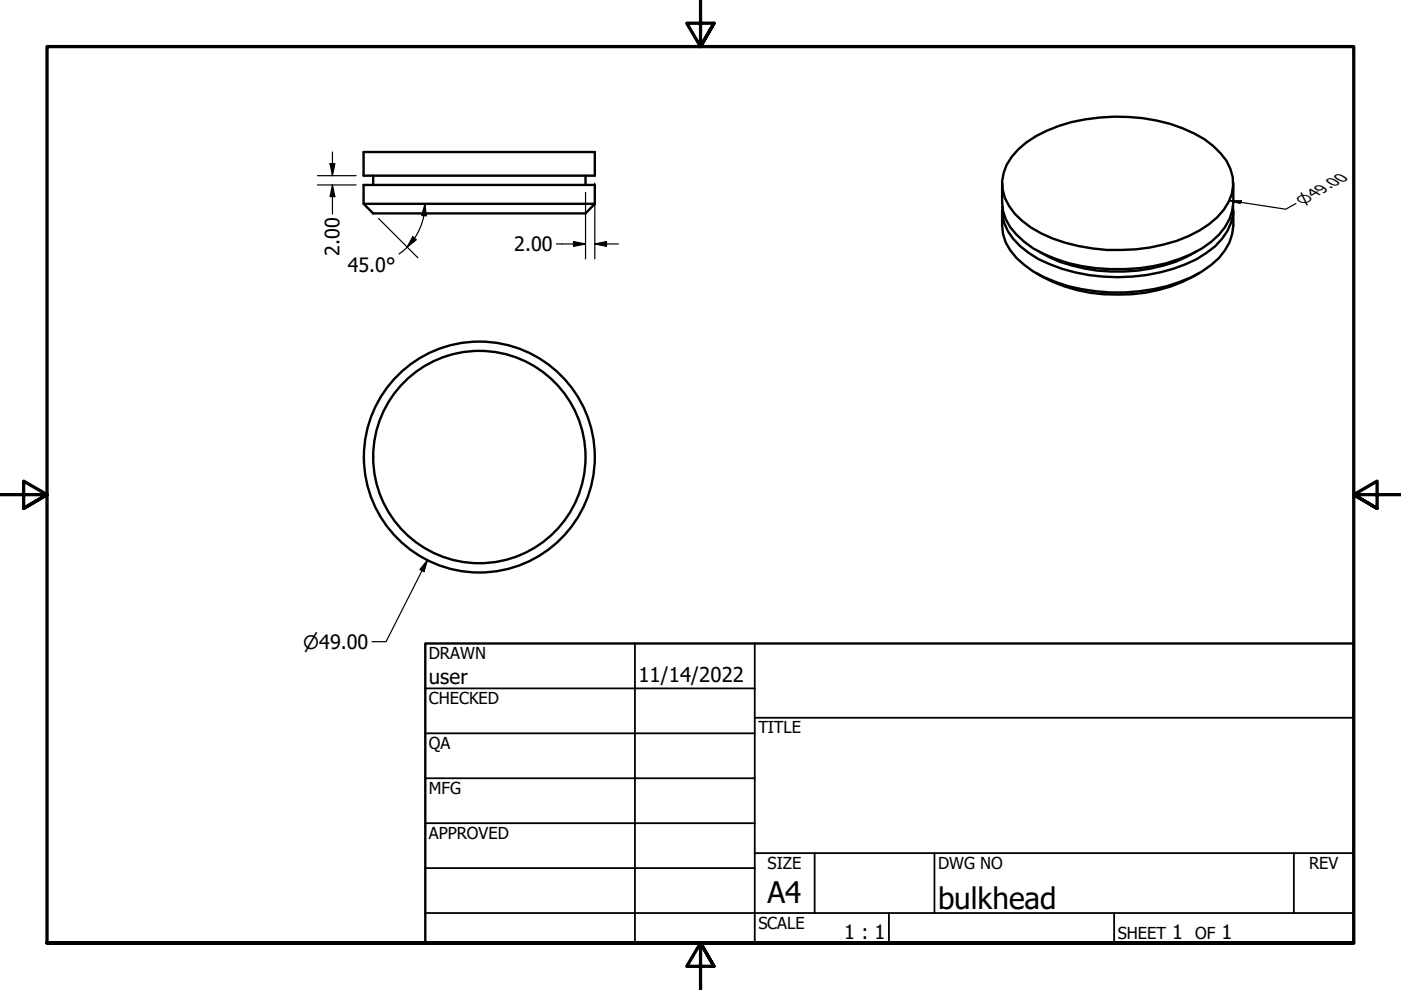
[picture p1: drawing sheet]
<svg xmlns="http://www.w3.org/2000/svg" width="297mm" height="210mm" viewBox="0 0 297 210" stroke-linecap="round" stroke-linejoin="round" font-family="sans-serif">
<!-- layer: Visible (ANSI) -->
<g fill="none" stroke="#000" stroke-width=".51">
<path d="M77.1 39.2h49v4l-2 2h-45l-2-2zM77.1 32.2h49v5h-49zM79.1 37.2v2M124.1 37.2v2M212.5 38.9v4.1a9.8 9.8 0 0 0 3 6.8 25.4 25.4 0 0 0 13.9 6.6 39.5 39.5 0 0 0 23.2-2.5 16.5 16.5 0 0 0 8.1-7.4l.5-1.8 .3-1.7v-4.1M215.9 31.7a28.2 28.2 0 0 1 17.2-6.8 36.1 36.1 0 0 1 22.2 4.6 14.7 14.7 0 0 1 5.6 6.3 9.2 9.2 0 0 1-2.8 10.3 27 27 0 0 1-14.3 6.4 39.2 39.2 0 0 1-23-3 16 16 0 0 1-7.8-7.6 9.4 9.4 0 0 1 2.9-10.2zM77.1 43.2h49M212.5 44.6v3.3a10.4 10.4 0 0 0 4.7 8.3 26.9 26.9 0 0 0 12.2 5.1 39.5 39.5 0 0 0 23.2-2.5 16.8 16.8 0 0 0 8.1-7.4l.5-1.8 .3-1.7v-3.3M212.5 43.8a9.7 9.7 0 0 0 3.8 8.4 22.5 22.5 0 0 0 8.9 4.8 39.1 39.1 0 0 0 28.5-2 14.7 14.7 0 0 0 7.3-7.7l.4-1.7v-1.8M219.6 57.9a33.2 33.2 0 0 0 20.3 4.5 31.5 31.5 0 0 0 14.4-4.5M220.3 53.4a32.9 32.9 0 0 0 18.1 4.2 31.7 31.7 0 0 0 15.2-4.2"/>
<circle cx="101.6" cy="96.9" r="22.5"/>
<circle cx="101.6" cy="96.9" r="24.5"/>
</g>
<!-- layer: Border (ANSI) -->
<path d="M148.5 -.1v10l-2.9-5h5.8l-2.9 5 2.9-5M0 104.9h10l-5-2.9v5.8l5-2.9-5 2.9M297 104.9h-10l5-2.9v5.8l-5-2.9 5 2.9M10 199.9v-190h277v190h-277h277M151.4 204.9l-2.9-5 2.9 5h-5.8l2.9-5v10" fill="none" stroke="#000" stroke-width=".7"/>
<!-- layer: Title (ANSI) -->
<g fill="none" stroke="#000" stroke-width=".38">
<path d="M134.6 136.4v63.5M160 136.4v63.5M90.2 146h69.8M90.2 155.5h69.8M160 152.2h127M90.2 165h69.8M90.2 174.5h69.8M90.2 193.6h196.8M90.2 184.1h69.8M160 180.9h127M172.7 180.9v12.7M188.5 193.6v6.3"/>
<path d="M198.1 180.9v12.7M236.2 193.6v6.3M274.3 180.9v12.7"/>
</g>
<path d="M90.2 136.4h196.8v63.5h-196.8z" fill="none" stroke="#000" stroke-width=".51"/>
<!-- layer: Dimension (ANSI) -->
<g fill="none" stroke="#000" stroke-width=".25">
<path d="M67.3 39.2h8.2M67.3 37.2h8.2M70 34.7h1l-.5 2.5zM70.5 39.2l.5 2.5h-1zM70.5 32.2v5M70.5 39.2v6.2M126.1 38.8v16.1M80.3 46.3l8.3 8.3M87.5 50.2l.8 .6-2 1.6zM89.9 45.7l-.9 2.9a13 13 0 0 1-3 4.1l-1.4 1.2M90.1 43.2l.3 2.6-1-.1zM90.1 43.2l-.2 2.5"/>
<path d="M118 51.7h6.1M121.6 51.2l2.5 .5-2.5 .5zM124.1 40.8v14.1M126.1 51.7l2.5-.5v1zM126.1 51.7h5M260.7 42.5l2.5 .1-.2 .6zM260.7 42.5l11.9 1.9 2.2-1.2M90.6 118.8l-.7 2.4-.9-.5zM90.6 118.8l-8.7 17.3h-3"/>
</g>
<g fill="#000">
<path d="M70 34.7h1l-.5 2.5z" fill-rule="evenodd"/>
<path d="M70.5 39.2l.5 2.5h-1z" fill-rule="evenodd"/>
<path d="M87.5 50.2l.8 .6-2 1.6z" fill-rule="evenodd"/>
<path d="M90.1 43.2l.3 2.6-1-.1z" fill-rule="evenodd"/>
<path d="M121.6 51.2l2.5 .5-2.5 .5z" fill-rule="evenodd"/>
<path d="M126.1 51.7l2.5-.5v1z" fill-rule="evenodd"/>
<path d="M260.7 42.5l2.5 .1-.2 .6z" fill-rule="evenodd"/>
<path d="M90.6 118.8l-.7 2.4-.9-.5z" fill-rule="evenodd"/>
</g>
<g font-size="6.3">
<text x="162.8" y="191.4">A4</text>
<text x="198.9" y="192.7">bulkhead</text>
</g>
<g font-size="4.3">
<text x="90.9" y="145.1">user</text>
<text x="135.4" y="144.5">11/14/2022</text>
</g>
<g font-size="4.2">
<text x="109" y="53.2">2.00</text>
<text x="72" y="54.3" transform="rotate(-90 72 54.3)">2.00</text>
<text x="73.7" y="57.6">45.0°</text>
<text x="179" y="199.2">1 : 1</text>
<text x="248.5" y="199.1">1</text>
<text x="259" y="199.1">1</text>
</g>
<text font-size="3.9" x="64.3" y="137.5">⌀49.00</text>
<g font-size="3.5">
<text x="90.9" y="139.7">DRAWN</text>
<text x="90.9" y="149.3">CHECKED</text>
<text x="160.8" y="155.5">TITLE</text>
<text x="90.9" y="158.8">QA</text>
<text x="90.9" y="168.3">MFG</text>
<text x="90.9" y="177.8">APPROVED</text>
<text x="162.8" y="184.2">SIZE</text>
<text x="198.9" y="184.2">DWG NO</text>
<text x="277.6" y="184.2">REV</text>
<text x="160.8" y="196.9">SCALE</text>
<text x="237" y="199.1">SHEET</text>
<text x="253.4" y="199.1">OF</text>
</g>
<text font-size="3.2" x="276.4" y="43.4" transform="rotate(-30 276.4 43.4)">⌀49.00</text>
</svg>
